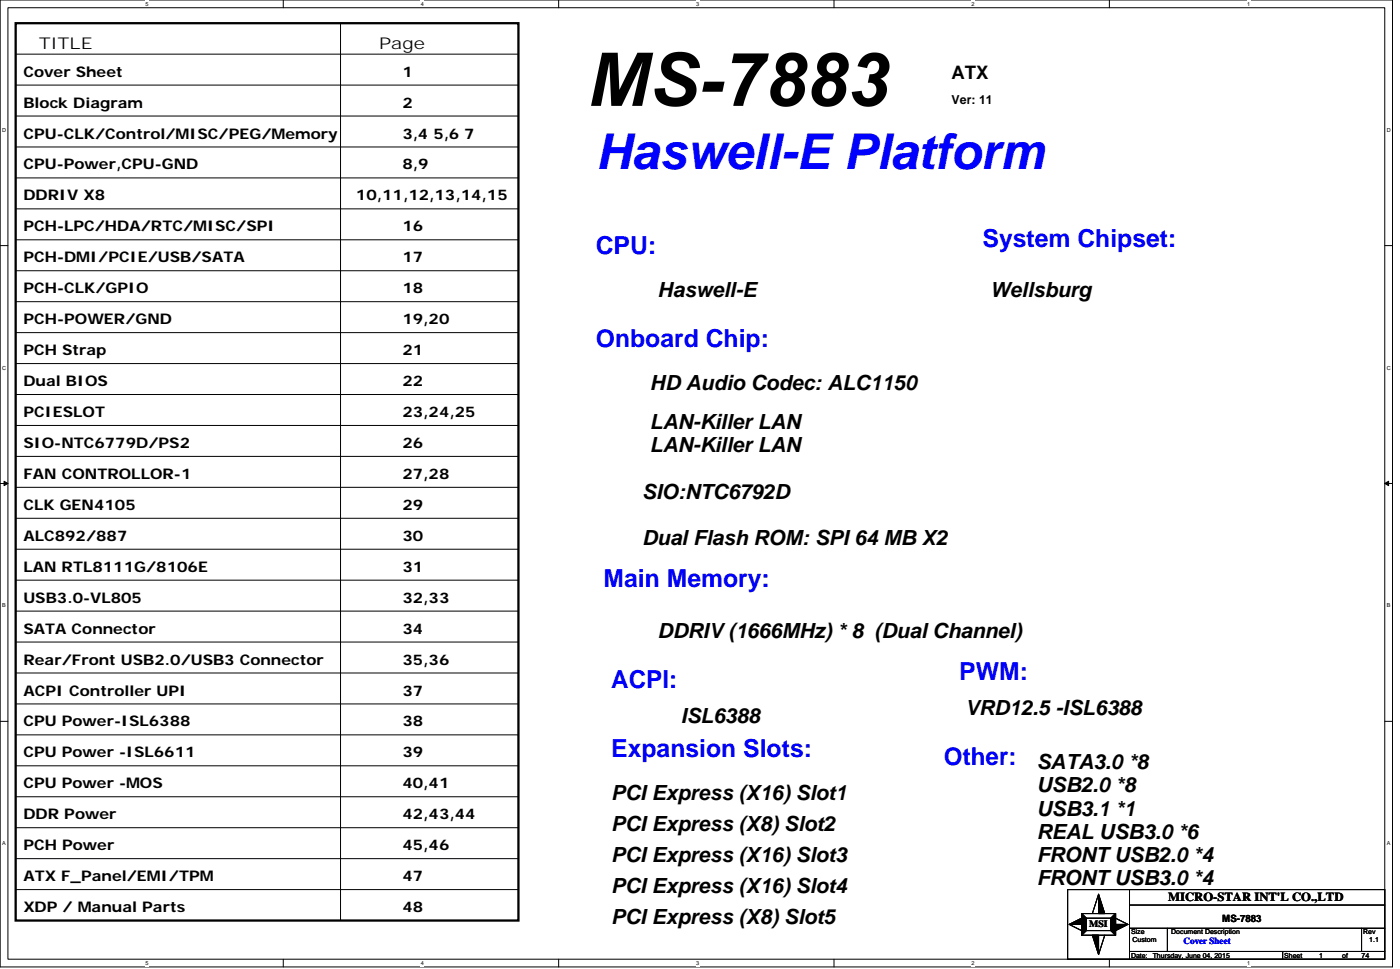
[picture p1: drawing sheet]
<svg xmlns="http://www.w3.org/2000/svg" width="294mm" height="204mm" viewBox="0 0 294 204" stroke-linecap="round" stroke-linejoin="round" font-family="sans-serif">
<path d="M0 0h292.6v203.2h-292.6zM1.7 1.6h289.3v200h-289.3z" fill="none" stroke="#000" stroke-width=".21"/>
<g fill="#fff">
<path d="M30.6 .2h.6v1.3h-.6z"/>
<path d="M30.6 201.7h.6v1.3h-.6z"/>
</g>
<path d="M59.5 0v1.6M59.5 201.6v1.6" fill="none" stroke="#000" stroke-width=".21"/>
<g fill="#fff">
<path d="M88.5 .2h.6v1.3h-.6z"/>
<path d="M88.5 201.7h.6v1.3h-.6z"/>
</g>
<path d="M117.4 0v1.6M117.4 201.6v1.6" fill="none" stroke="#000" stroke-width=".21"/>
<g fill="#fff">
<path d="M146.3 .2h.7v1.3h-.7z"/>
<path d="M146.3 201.7h.7v1.3h-.7z"/>
</g>
<path d="M175.3 0v1.6M175.3 201.6v1.6" fill="none" stroke="#000" stroke-width=".21"/>
<g fill="#fff">
<path d="M204.2 .2h.7v1.3h-.7z"/>
<path d="M204.2 201.7h.7v1.3h-.7z"/>
</g>
<path d="M233.1 0v1.6M233.1 201.6v1.6" fill="none" stroke="#000" stroke-width=".21"/>
<g fill="#fff">
<path d="M262.1 .2h.6v1.3h-.6z"/>
<path d="M262.1 201.7h.6v1.3h-.6z"/>
<path d="M.4 26.6h.9v1.3h-.9z"/>
<path d="M291.4 26.6h.9v1.3h-.9z"/>
<path d="M.4 76.6h.9v1.3h-.9z"/>
<path d="M291.4 76.6h.9v1.3h-.9z"/>
</g>
<path d="M0 51.6h1.7M291 51.6h1.6" fill="none" stroke="#000" stroke-width=".21"/>
<g fill="#fff">
<path d="M.4 126.6h.8v1.3h-.8z"/>
<path d="M291.4 126.6h.8v1.3h-.8z"/>
</g>
<path d="M0 101.6h1.7M291 101.6h1.6" fill="none" stroke="#000" stroke-width=".21"/>
<path d="M.9 101.1l.8 .5-.8 .5zM291 101.6l.8-.5v1z" fill="#000" stroke="#000" stroke-width=".21"/>
<g fill="#fff">
<path d="M.4 176.6h.8v1.3h-.8z"/>
<path d="M291.4 176.6h.8v1.3h-.8z"/>
</g>
<g fill="none" stroke="#000" stroke-width=".21">
<path d="M3.3 17.9h105.7M3.3 11.4h105.7M71.6 4.9v188.5M3.3 24.4h105.7M3.3 30.9h105.7M3.3 37.4h105.7M3.3 56.9h105.7M3.3 50.4h105.7M3.3 43.9h105.7M3.3 63.4h105.7M3.3 76.4h105.7M3.3 69.9h105.7"/>
<path d="M3.3 82.9h105.7M3.3 89.4h105.7M3.3 95.9h105.7M3.3 108.9h105.7M3.3 102.4h105.7M3.3 115.4h105.7M3.3 121.9h105.7M3.3 134.9h105.7M3.3 128.4h105.7M0 151.6h1.7M3.3 147.9h105.7M3.3 154.4h105.7"/>
<path d="M3.3 141.4h105.7M291 151.6h1.6M3.3 167.4h105.7M3.3 173.9h105.7M3.3 160.9h105.7M3.3 193.4h105.7M3.3 180.4h105.7M3.3 186.9h105.7M224.4 186.9h66.6v14.7h-66.6zM224.7 194.3l2.6 1.3M227.3 192h7.1v4.5h-7.1zM227.3 192l1 1"/>
<path d="M228.3 195.6l-1 .9M228.3 193h5.2v2.6h-5.2zM230.9 187.9l-1.3 4.1M232.2 196.5l-1.3 4.1M233.5 195.6l.9 .9M234.4 192l-.9 1M234.4 193l2.7 1.3M237.4 199.9h53.6M237.4 190.2h53.6M237.4 195.1h53.6M237.4 186.9v14.7M245.3 195.1v4.8"/>
<path d="M269.6 199.9v1.7M286.1 195.1v4.8"/>
</g>
<g fill="#000" stroke="#000" stroke-width=".21">
<path d="M224.7 194.3l2.6-1.3v1.3z" fill-rule="evenodd"/>
<path d="M227.3 192l1 1v2.6l-1 .9z" fill-rule="evenodd"/>
<path d="M224.7 194.3l2.6-1.3v1.3z" fill-rule="evenodd"/>
<path d="M227.3 192l1 1v2.6l-1 .9z" fill-rule="evenodd"/>
<path d="M224.7 194.3l2.6-1.3v1.3z" fill-rule="evenodd"/>
<path d="M227.3 192l1 1v2.6l-1 .9z" fill-rule="evenodd"/>
<path d="M230.9 187.9l1.3 4.1h-1.3z" fill-rule="evenodd"/>
<path d="M230.9 187.9l1.3 4.1h-1.3z" fill-rule="evenodd"/>
<path d="M230.9 187.9l1.3 4.1h-1.3z" fill-rule="evenodd"/>
<path d="M234.4 192v4.5l-.9-.9v-2.6z" fill-rule="evenodd"/>
<path d="M234.4 192v4.5l-.9-.9v-2.6z" fill-rule="evenodd"/>
<path d="M234.4 192v4.5l-.9-.9v-2.6z" fill-rule="evenodd"/>
<path d="M234.4 194.3h2.7l-2.7 1.3z" fill-rule="evenodd"/>
<path d="M234.4 194.3h2.7l-2.7 1.3z" fill-rule="evenodd"/>
<path d="M234.4 194.3h2.7l-2.7 1.3z" fill-rule="evenodd"/>
<path d="M229.6 196.5h1.3v4.1z" fill-rule="evenodd"/>
<path d="M229.6 196.5h1.3v4.1z" fill-rule="evenodd"/>
<path d="M229.6 196.5h1.3v4.1z" fill-rule="evenodd"/>
</g>
<path d="M3.3 4.9h105.7v188.5h-105.7z" fill="none" stroke="#000" stroke-width=".48"/>
<path d="M126.5 11.1h3.3l.4 7.8 3.8-7.8h3.3l-2.4 11.2h-2l2.2-9.3-4.5 9.3h-2.1l-.4-9.4-1.8 9.4h-2.1zM139.8 11.9a5 5 0 0 1 6.6 .4l.5 .9 .2 1.1-2.2 .1a2.13 2.13 0 0 0-3.5-1.3 1.26 1.26 0 0 0 .9 2.1l1.3 .6a3.5 3.5 0 0 1 2.8 3.2 3.9 3.9 0 0 1-4.4 3.4 3.9 3.9 0 0 1-4.3-2.5l-.1-1.3 2.2-.1a1.79 1.79 0 0 0 2.2 2 1.65 1.65 0 0 0 2.1-1.5 2.46 2.46 0 0 0-1.8-1.4 5 5 0 0 1-3.1-2.2 3.1 3.1 0 0 1 .6-3.5zM148 17.2h4.3l-.5 2.1h-4.2zM154.2 11.2h7.4l-.3 1.6a20.1 20.1 0 0 0-5 9.1l-.1 .4h-2.1a20.9 20.9 0 0 1 4.5-9h-4.8zM164 12a3.7 3.7 0 0 1 5.4 .5 2.63 2.63 0 0 1-1.6 3.8 3.2 3.2 0 0 1-.1 5.3 3.6 3.6 0 0 1-5.7-1.3 3.4 3.4 0 0 1 2.2-4.2 2.54 2.54 0 0 1-.2-4.1zM165.5 13.1a1.31 1.31 0 0 0 .2 2.2 1.31 1.31 0 0 0 1.9-1 1.24 1.24 0 0 0-.5-1.5 1.24 1.24 0 0 0-1.6 .3zM164.7 17.6a1.95 1.95 0 0 0 .1 3 1.77 1.77 0 0 0 2.2-1.8 1.33 1.33 0 0 0-.6-1.6 1.33 1.33 0 0 0-1.7 .4zM172.6 12a3.7 3.7 0 0 1 5.4 .5 2.63 2.63 0 0 1-1.5 3.8 3.2 3.2 0 0 1-.1 5.3 3.6 3.6 0 0 1-5.7-1.3 3.4 3.4 0 0 1 2.2-4.2 2.54 2.54 0 0 1-.3-4.1zM174.1 13.1a1.31 1.31 0 0 0 .2 2.2 1.31 1.31 0 0 0 2-1 1.24 1.24 0 0 0-.6-1.5 1.24 1.24 0 0 0-1.6 .3zM173.4 17.6a1.95 1.95 0 0 0 .1 3 1.77 1.77 0 0 0 2.2-1.8 1.33 1.33 0 0 0-.6-1.6 1.33 1.33 0 0 0-1.7 .4zM181.3 12a3.4 3.4 0 0 1 5.5 1.1 2.78 2.78 0 0 1-1.8 3.4 2.94 2.94 0 0 1 .1 5 3.6 3.6 0 0 1-6.1-2.2l2.1-.2a1.58 1.58 0 0 0 1.8 1.5 1.58 1.58 0 0 0 1.3-2.1 1.41 1.41 0 0 0-1.8-1.1l.4-1.8a1.52 1.52 0 0 0 1.8-.8 1.52 1.52 0 0 0-.6-2 1.5 1.5 0 0 0-1.8 1.5l-2-.4 .5-1.1z" fill="#000"/>
<text font-size="10.4" fill="#00f" x="125.2" y="35.4">Haswell-E Platform</text>
<g font-size="5.2" fill="#00f">
<text x="125.2" y="53.5">CPU:</text>
<text x="206.5" y="51.8">System Chipset:</text>
<text x="125.2" y="73">Onboard Chip:</text>
<text x="126.8" y="123.4">Main Memory:</text>
<text x="201.6" y="142.9">PWM:</text>
<text x="128.5" y="144.5">ACPI:</text>
<text x="128.5" y="159.1">Expansion Slots:</text>
<text x="198.4" y="160.8">Other:</text>
</g>
<g font-size="4.4">
<text x="138.2" y="62.5">Haswell-E</text>
<text x="208.1" y="62.5">Wellsburg</text>
<text x="136.6" y="82">HD Audio Codec: ALC1150</text>
<text x="136.6" y="95">LAN-Killer LAN</text>
<text x="136.6" y="90.1">LAN-Killer LAN</text>
<text x="135" y="104.8">SIO:NTC6792D</text>
<text x="135" y="114.5">Dual Flash ROM: SPI 64 MB X2</text>
<text x="138.2" y="134">DDRIV (1666MHz) * 8 (Dual Channel)</text>
<text x="143.1" y="151.9">ISL6388</text>
<text x="202.8" y="150.3">VRD12.5 -ISL6388</text>
<text x="217.9" y="161.7">SATA3.0 *8</text>
<text x="217.9" y="166.5">USB2.0 *8</text>
<text x="128.5" y="168.2">PCI Express (X16) Slot1</text>
<text x="217.9" y="171.4">USB3.1 *1</text>
<text x="128.5" y="174.7">PCI Express (X8) Slot2</text>
<text x="217.9" y="176.3">REAL USB3.0 *6</text>
<text x="128.5" y="181.2">PCI Express (X16) Slot3</text>
<text x="217.9" y="181.2">FRONT USB2.0 *4</text>
<text x="128.5" y="187.7">PCI Express (X16) Slot4</text>
<text x="217.9" y="186">FRONT USB3.0 *4</text>
<text x="128.5" y="194.2">PCI Express (X8) Slot5</text>
</g>
<text font-size="3.9" x="200" y="16.5">ATX</text>
<g font-size="3.4">
<text x="8.2" y="10.3">TITLE</text>
<text x="79.7" y="10.3">Page</text>
</g>
<g font-size="3.1">
<text x="4.9" y="16.1">Cover Sheet</text>
<text x="84.6" y="16.1">1</text>
<text x="4.9" y="22.6">Block Diagram</text>
<text x="84.6" y="22.6">2</text>
<text x="4.9" y="29.1">CPU-CLK/Control/MISC/PEG/Memory</text>
<text x="84.6" y="29.1">3,4 5,6</text>
<text x="97.6" y="29.1">7</text>
<text x="4.9" y="35.6">CPU-Power,CPU-GND</text>
<text x="84.6" y="35.6">8,9</text>
<text x="4.9" y="42.1">DDRIV X8</text>
<text x="74.8" y="42.1">10,11,12,13,14,15</text>
<text x="4.9" y="48.6">PCH-LPC/HDA/RTC/MISC/SPI</text>
<text x="84.6" y="48.6">16</text>
<text x="4.9" y="55.1">PCH-DMI/PCIE/USB/SATA</text>
<text x="84.6" y="55.1">17</text>
<text x="4.9" y="61.6">PCH-CLK/GPIO</text>
<text x="84.6" y="61.6">18</text>
<text x="4.9" y="68.1">PCH-POWER/GND</text>
<text x="84.6" y="68.1">19,20</text>
<text x="4.9" y="74.6">PCH Strap</text>
<text x="84.6" y="74.6">21</text>
<text x="4.9" y="81.1">Dual BIOS</text>
<text x="84.6" y="81.1">22</text>
<text x="4.9" y="87.6">PCIESLOT</text>
<text x="84.6" y="87.6">23,24,25</text>
<text x="4.9" y="94.1">SIO-NTC6779D/PS2</text>
<text x="84.6" y="94.1">26</text>
<text x="4.9" y="100.6">FAN CONTROLLOR-1</text>
<text x="84.6" y="100.6">27,28</text>
<text x="4.9" y="107.1">CLK GEN4105</text>
<text x="84.6" y="107.1">29</text>
<text x="4.9" y="113.6">ALC892/887</text>
<text x="84.6" y="113.6">30</text>
<text x="4.9" y="120.1">LAN RTL8111G/8106E</text>
<text x="84.6" y="120.1">31</text>
<text x="4.9" y="126.7">USB3.0-VL805</text>
<text x="84.6" y="126.7">32,33</text>
<text x="4.9" y="133.2">SATA Connector</text>
<text x="84.6" y="133.2">34</text>
<text x="4.9" y="139.7">Rear/Front USB2.0/USB3 Connector</text>
<text x="84.6" y="139.7">35,36</text>
<text x="4.9" y="146.2">ACPI Controller UPI</text>
<text x="84.6" y="146.2">37</text>
<text x="4.9" y="152.7">CPU Power-ISL6388</text>
<text x="84.6" y="152.7">38</text>
<text x="4.9" y="159.2">CPU Power -ISL6611</text>
<text x="84.6" y="159.2">39</text>
<text x="4.9" y="165.7">CPU Power -MOS</text>
<text x="84.6" y="165.7">40,41</text>
<text x="4.9" y="172.2">DDR Power</text>
<text x="84.6" y="172.2">42,43,44</text>
<text x="4.9" y="178.7">PCH Power</text>
<text x="84.6" y="178.7">45,46</text>
<text x="4.9" y="185.2">ATX F_Panel/EMI/TPM</text>
<text x="84.6" y="185.2">47</text>
<text x="4.9" y="191.7">XDP / Manual Parts</text>
<text x="84.6" y="191.7">48</text>
</g>
<g font-size="2.6">
<text x="200" y="21.9">Ver: 11</text>
<text x="245.5" y="189.3">MICRO-STAR INT'L CO.,LTD</text>
</g>
<text font-size="2.1" x="256.9" y="193.7">MS-7883</text>
<text font-size="2" x="228.9" y="194.7">MSI</text>
<text font-size="1.9" fill="#00f" x="248.8" y="198.4">Cover Sheet</text>
<g font-size="1.5">
<text x="237.7" y="196.4">Size</text>
<text x="246.2" y="196.4">Document Description</text>
<text x="286.5" y="196.4">Rev</text>
<text x="237.7" y="201.3">Date:</text>
<text x="238" y="198">Custom</text>
<text x="242.3" y="201.3">Thursday, June 04, 2015</text>
<text x="269.9" y="201.3">Sheet</text>
<text x="277.2" y="201.3">1</text>
<text x="282.1" y="201.3">of</text>
<text x="286.1" y="201.3">74</text>
<text x="287.8" y="198">1.1</text>
</g>
<g font-size="1.2">
<text x="30.6" y="1.2">5</text>
<text x="88.5" y="1.2">4</text>
<text x="146.3" y="1.2">3</text>
<text x="204.2" y="1.2">2</text>
<text x="262.1" y="1.2">1</text>
<text x=".4" y="27.7">D</text>
<text x="291.4" y="27.7">D</text>
<text x=".4" y="77.7">C</text>
<text x="291.4" y="77.7">C</text>
<text x=".4" y="127.6">B</text>
<text x="291.4" y="127.6">B</text>
<text x=".4" y="177.6">A</text>
<text x="291.4" y="177.6">A</text>
<text x="30.6" y="202.8">5</text>
<text x="88.5" y="202.8">4</text>
<text x="146.3" y="202.8">3</text>
<text x="204.2" y="202.8">2</text>
<text x="262.1" y="202.8">1</text>
</g>
</svg>
